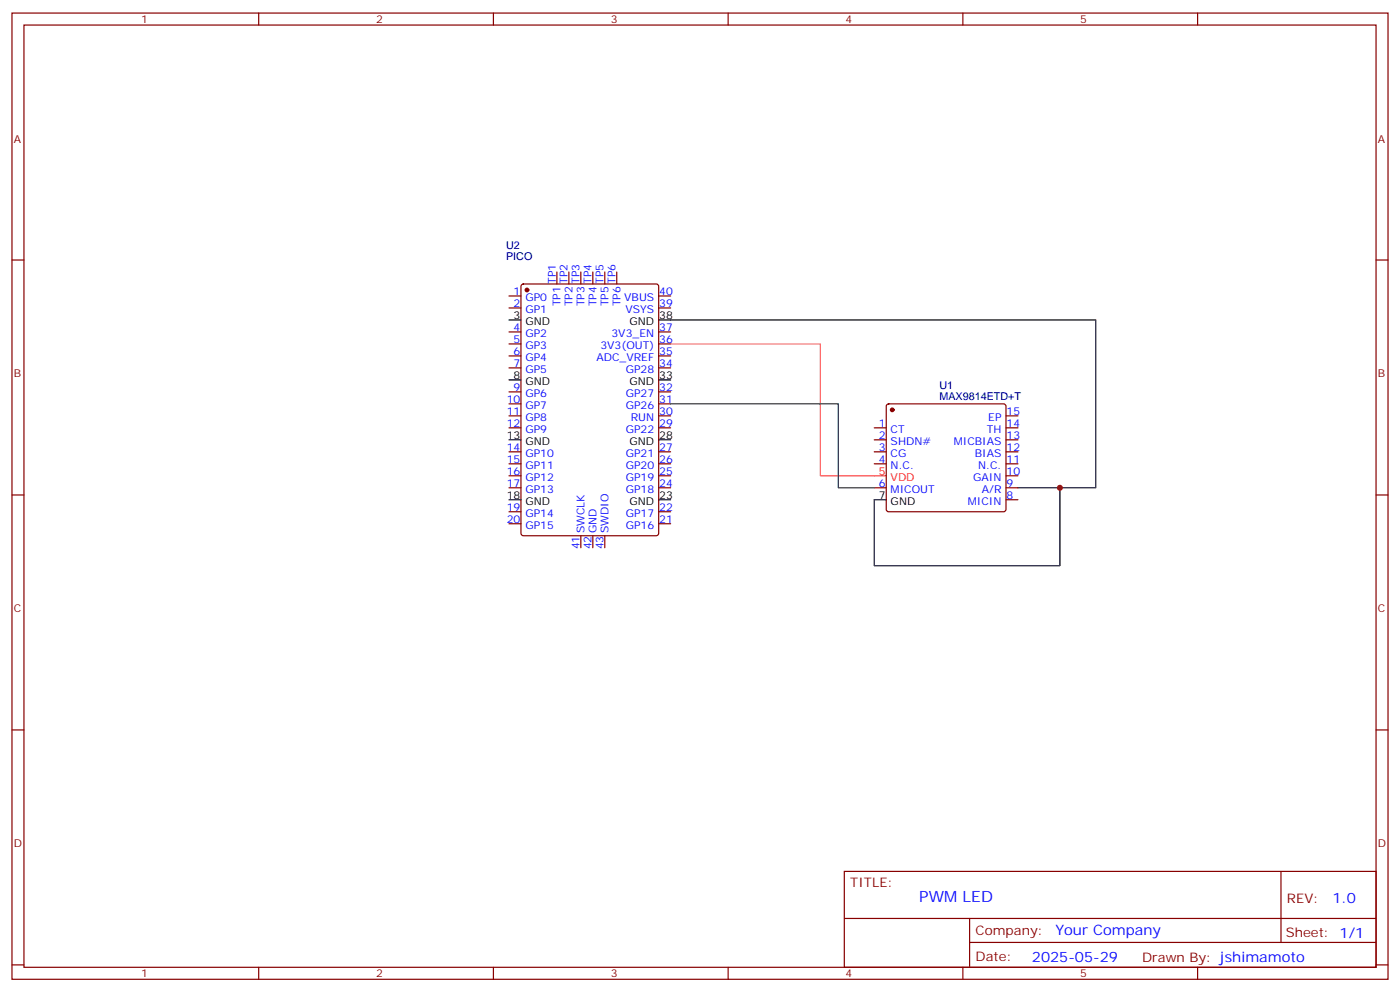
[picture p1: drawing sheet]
<svg xmlns="http://www.w3.org/2000/svg" width="412mm" height="292mm" viewBox="0 0 412 292" stroke-linecap="round" stroke-linejoin="round" font-family="sans-serif">
<g fill="none" stroke="#870000" stroke-width=".35">
<path d="M3.5 3.8h405.4v284.4h-405.4zM7.1 7.4h398.2v277.3h-398.2zM76.2 3.8v3.6M145.3 3.8v3.6M214.5 3.8v3.6M283.6 3.8v3.6M352.8 3.8v3.6M3.5 76.5h3.6M405.3 76.5h3.6M149.9 87.1h3.6M149.9 90.6h3.6M149.9 97.7h3.6"/>
<path d="M153.7 83.8l.5-.2h39.1l.7 .4v73l-.4 .6-39.4 .1-.7-.5v-72.9zM164 80v3.6M167.6 80v3.6M171.1 80v3.6M174.6 80v3.6M178.2 80v3.6M181.7 80v3.6M194 87.1h3.6M194 90.6h3.6M194 97.7h3.6M149.9 101.2h3.6M149.9 104.7h3.6"/>
<path d="M149.9 108.3h3.6M149.9 115.3h3.6M149.9 118.9h3.6M194 101.2h3.6M194 104.7h3.6M194 108.3h3.6M194 115.3h3.6M194 118.9h3.6M261.3 119.1l.5-.2h33.8l.5 .2 .2 .5v30.3l-.2 .5-.5 .2h-33.8l-.5-.2-.2-.5v-30.3zM149.9 125.9h3.6M149.9 133h3.6M149.9 136.5h3.6"/>
<path d="M149.9 122.4h3.6M194 125.9h3.6M194 133h3.6M194 136.5h3.6M194 122.4h3.6M257.5 125.9h3.6M257.5 129.4h3.6M257.5 133h3.6M257.5 136.5h3.6M296.3 125.9h3.6M296.3 129.4h3.6M296.3 133h3.6"/>
<path d="M296.3 136.5h3.6M296.3 122.4h3.6M3.5 145.7h3.6M149.9 143.5h3.6M149.9 140h3.6M149.9 150.6h3.6M149.9 154.1h3.6M171.1 157.7v3.5M174.6 157.7v3.5M178.2 157.7v3.5M194 143.5h3.6M194 140h3.6"/>
<path d="M194 150.6h3.6M194 154.1h3.6M257.5 143.5h3.6M296.3 143.5h3.6M296.3 147.1h3.6M296.3 140h3.6M405.3 145.7h3.6M3.5 214.8h3.6M405.3 214.8h3.6M248.7 256.4h156.6v28.3h-156.6zM377.3 256.5v20.8M248.7 270.3h156.5"/>
<path d="M285.6 277.3h119.6M285.6 270.3v14.1M3.5 284h3.6M76.2 284.7v3.5M145.3 284.7v3.5M214.5 284.7v3.5M283.6 284.7v3.5M352.8 284.7v3.5M405.3 284h3.6"/>
</g>
<g fill="#870000" stroke="#870000" stroke-width=".35">
<circle cx="262.8" cy="120.6" r=".53"/>
<circle cx="155.2" cy="85.3" r=".53"/>
</g>
<path d="M257.5 140h3.6" fill="none" stroke="#f00" stroke-width=".35"/>
<path d="M149.9 94.2h3.6M194 94.2h128.8v49.3h-22.9M149.9 111.8h3.6M194 111.8h3.6M149.9 129.4h3.6M194 129.4h3.6M149.9 147.1h3.6M194 147.1h3.6M312.2 143.5v23h-54.7v-19.4h3.6" fill="none" stroke="#000" stroke-width=".35"/>
<path d="M197.6 101.2h44.1v38.8h15.8" fill="none" stroke="#f66" stroke-width=".35"/>
<path d="M197.6 118.9h49.3v24.6h10.6" fill="none" stroke="#008700" stroke-width=".35"/>
<circle cx="312.2" cy="143.5" r=".88" fill="#c00"/>
<text font-size="4.6" fill="#00f" x="270.8" y="265.5">PWM LED</text>
<g font-size="4.2" fill="#00f">
<text x="392.5" y="265.7">1.0</text>
<text x="310.9" y="275.3">Your Company</text>
<text x="304" y="283.1">2025-05-29</text>
</g>
<g font-size="3.9" fill="#800">
<text x="250.5" y="261">TITLE:</text>
<text x="379.1" y="265.7">REV:</text>
<text x="287.4" y="275.2">Company:</text>
<text x="378.7" y="275.8">Sheet: 1/1</text>
<text x="287.4" y="282.9">Date:</text>
<text x="336.4" y="283">Drawn By: jshimamoto</text>
</g>
<g font-size="3.2" fill="#800">
<text x="41.6" y="6.8">1</text>
<text x="110.8" y="6.8">2</text>
<text x="179.9" y="6.8">3</text>
<text x="249.1" y="6.8">4</text>
<text x="318.2" y="6.8">5</text>
<text x="4.1" y="41.9">A</text>
<text x="405.9" y="41.9">A</text>
<text x="4.1" y="111.1">B</text>
<text x="405.9" y="111.1">B</text>
<text x="4.1" y="180.2">C</text>
<text x="405.9" y="180.2">C</text>
<text x="4.1" y="249.4">D</text>
<text x="405.9" y="249.4">D</text>
<text x="41.6" y="287.7">1</text>
<text x="110.8" y="287.7">2</text>
<text x="179.9" y="287.7">3</text>
<text x="249.1" y="287.7">4</text>
<text x="318.2" y="287.7">5</text>
</g>
<g font-size="3.2" fill="#000080">
<text x="149.1" y="76.4">PICO</text>
<text x="149.1" y="73.2">U2</text>
<text x="276.7" y="117.7">MAX9814ETD+T</text>
<text x="276.7" y="114.5">U1</text>
</g>
<g font-size="3.2" fill="#00f">
<text x="163.7" y="83.6" transform="rotate(-90 163.7 83.6)">TP1</text>
<text x="167.2" y="83.6" transform="rotate(-90 167.2 83.6)">TP2</text>
<text x="170.7" y="83.6" transform="rotate(-90 170.7 83.6)">TP3</text>
<text x="174.3" y="83.6" transform="rotate(-90 174.3 83.6)">TP4</text>
<text x="177.8" y="83.6" transform="rotate(-90 177.8 83.6)">TP5</text>
<text x="181.3" y="83.6" transform="rotate(-90 181.3 83.6)">TP6</text>
<text x="151.3" y="86.7">1</text>
<text x="154.8" y="88.5">GP0</text>
<text x="183.9" y="88.5">VBUS</text>
<text x="194.2" y="86.7">40</text>
<text x="151.3" y="90.3">2</text>
<text x="154.8" y="92">GP1</text>
<text x="165.1" y="90.2" transform="rotate(-90 165.1 90.2)">TP1</text>
<text x="168.6" y="90.2" transform="rotate(-90 168.6 90.2)">TP2</text>
<text x="172.2" y="90.2" transform="rotate(-90 172.2 90.2)">TP3</text>
<text x="175.7" y="90.2" transform="rotate(-90 175.7 90.2)">TP4</text>
<text x="179.2" y="90.2" transform="rotate(-90 179.2 90.2)">TP5</text>
<text x="182.7" y="90.2" transform="rotate(-90 182.7 90.2)">TP6</text>
<text x="184.3" y="92">VSYS</text>
<text x="194.2" y="90.3">39</text>
<text x="151.3" y="97.3">4</text>
<text x="151.3" y="100.9">5</text>
<text x="154.8" y="99.1">GP2</text>
<text x="180.1" y="99.1">3V3_EN</text>
<text x="194.2" y="100.9">36</text>
<text x="194.2" y="97.3">37</text>
<text x="151.3" y="104.4">6</text>
<text x="151.3" y="107.9">7</text>
<text x="154.8" y="102.6">GP3</text>
<text x="154.8" y="106.2">GP4</text>
<text x="175.7" y="106.2">ADC_VREF</text>
<text x="176.9" y="102.6">3V3(OUT)</text>
<text x="194.2" y="107.9">34</text>
<text x="194.2" y="104.4">35</text>
<text x="154.8" y="109.7">GP5</text>
<text x="184.3" y="109.7">GP28</text>
<text x="149.2" y="118.5">10</text>
<text x="151.3" y="115">9</text>
<text x="154.8" y="116.7">GP6</text>
<text x="184.3" y="116.7">GP27</text>
<text x="194.2" y="118.5">31</text>
<text x="194.2" y="115">32</text>
<text x="149.2" y="122">11</text>
<text x="149.2" y="125.6">12</text>
<text x="154.8" y="120.3">GP7</text>
<text x="154.8" y="123.8">GP8</text>
<text x="184.3" y="120.3">GP26</text>
<text x="185.8" y="123.8">RUN</text>
<text x="194.2" y="125.6">29</text>
<text x="194.2" y="122">30</text>
<text x="258.9" y="125.6">1</text>
<text x="291.1" y="123.8">EP</text>
<text x="296.5" y="125.6">14</text>
<text x="296.5" y="122">15</text>
<text x="154.8" y="127.3">GP9</text>
<text x="184.3" y="127.3">GP22</text>
<text x="258.9" y="129.1">2</text>
<text x="262.4" y="127.3">CT</text>
<text x="262.4" y="130.8">SHDN#</text>
<text x="281" y="130.8">MICBIAS</text>
<text x="290.7" y="127.3">TH</text>
<text x="296.5" y="129.1">13</text>
<text x="149.2" y="132.6">14</text>
<text x="149.2" y="136.1">15</text>
<text x="154.8" y="134.4">GP10</text>
<text x="154.8" y="137.9">GP11</text>
<text x="184.3" y="137.9">GP20</text>
<text x="184.3" y="134.4">GP21</text>
<text x="194.2" y="136.1">26</text>
<text x="194.2" y="132.6">27</text>
<text x="258.9" y="132.6">3</text>
<text x="258.9" y="136.1">4</text>
<text x="262.4" y="134.4">CG</text>
<text x="262.4" y="137.9">N.C.</text>
<text x="287.2" y="134.4">BIAS</text>
<text x="288.1" y="137.9">N.C.</text>
<text x="296.5" y="136.1">11</text>
<text x="296.5" y="132.6">12</text>
<text x="149.2" y="139.7">16</text>
<text x="149.2" y="143.2">17</text>
<text x="154.8" y="141.4">GP12</text>
<text x="184.3" y="141.4">GP19</text>
<text x="194.2" y="143.2">24</text>
<text x="194.2" y="139.7">25</text>
<text x="258.9" y="143.2">6</text>
<text x="286.7" y="141.4">GAIN</text>
<text x="296.5" y="143.2">9</text>
<text x="296.5" y="139.7">10</text>
<text x="154.8" y="145">GP13</text>
<text x="184.3" y="145">GP18</text>
<text x="262.4" y="145">MICOUT</text>
<text x="285.1" y="148.5">MICIN</text>
<text x="289.2" y="145">A/R</text>
<text x="296.5" y="146.7">8</text>
<text x="149.2" y="150.2">19</text>
<text x="149.2" y="153.8">20</text>
<text x="154.8" y="152">GP14</text>
<text x="154.8" y="155.5">GP15</text>
<text x="184.3" y="155.5">GP16</text>
<text x="184.3" y="152">GP17</text>
<text x="194.2" y="153.8">21</text>
<text x="194.2" y="150.2">22</text>
<text x="170.7" y="161.7" transform="rotate(-90 170.7 161.7)">41</text>
<text x="172.2" y="157" transform="rotate(-90 172.2 157)">SWCLK</text>
<text x="174.3" y="161.7" transform="rotate(-90 174.3 161.7)">42</text>
<text x="175.7" y="157" transform="rotate(-90 175.7 157)">GND</text>
<text x="177.8" y="161.7" transform="rotate(-90 177.8 161.7)">43</text>
<text x="179.2" y="157" transform="rotate(-90 179.2 157)">SWDIO</text>
</g>
<g font-size="3.2">
<text x="151.3" y="93.8">3</text>
<text x="154.8" y="95.6">GND</text>
<text x="185.4" y="95.6">GND</text>
<text x="194.2" y="93.8">38</text>
<text x="151.3" y="111.4">8</text>
<text x="154.8" y="113.2">GND</text>
<text x="185.4" y="113.2">GND</text>
<text x="194.2" y="111.4">33</text>
<text x="149.2" y="129.1">13</text>
<text x="154.8" y="130.8">GND</text>
<text x="185.4" y="130.8">GND</text>
<text x="194.2" y="129.1">28</text>
<text x="149.2" y="146.7">18</text>
<text x="154.8" y="148.5">GND</text>
<text x="185.4" y="148.5">GND</text>
<text x="194.2" y="146.7">23</text>
<text x="258.9" y="146.7">7</text>
<text x="262.4" y="148.5">GND</text>
</g>
<g font-size="3.2" fill="#f00">
<text x="258.9" y="139.7">5</text>
<text x="262.4" y="141.4">VDD</text>
</g>
</svg>
